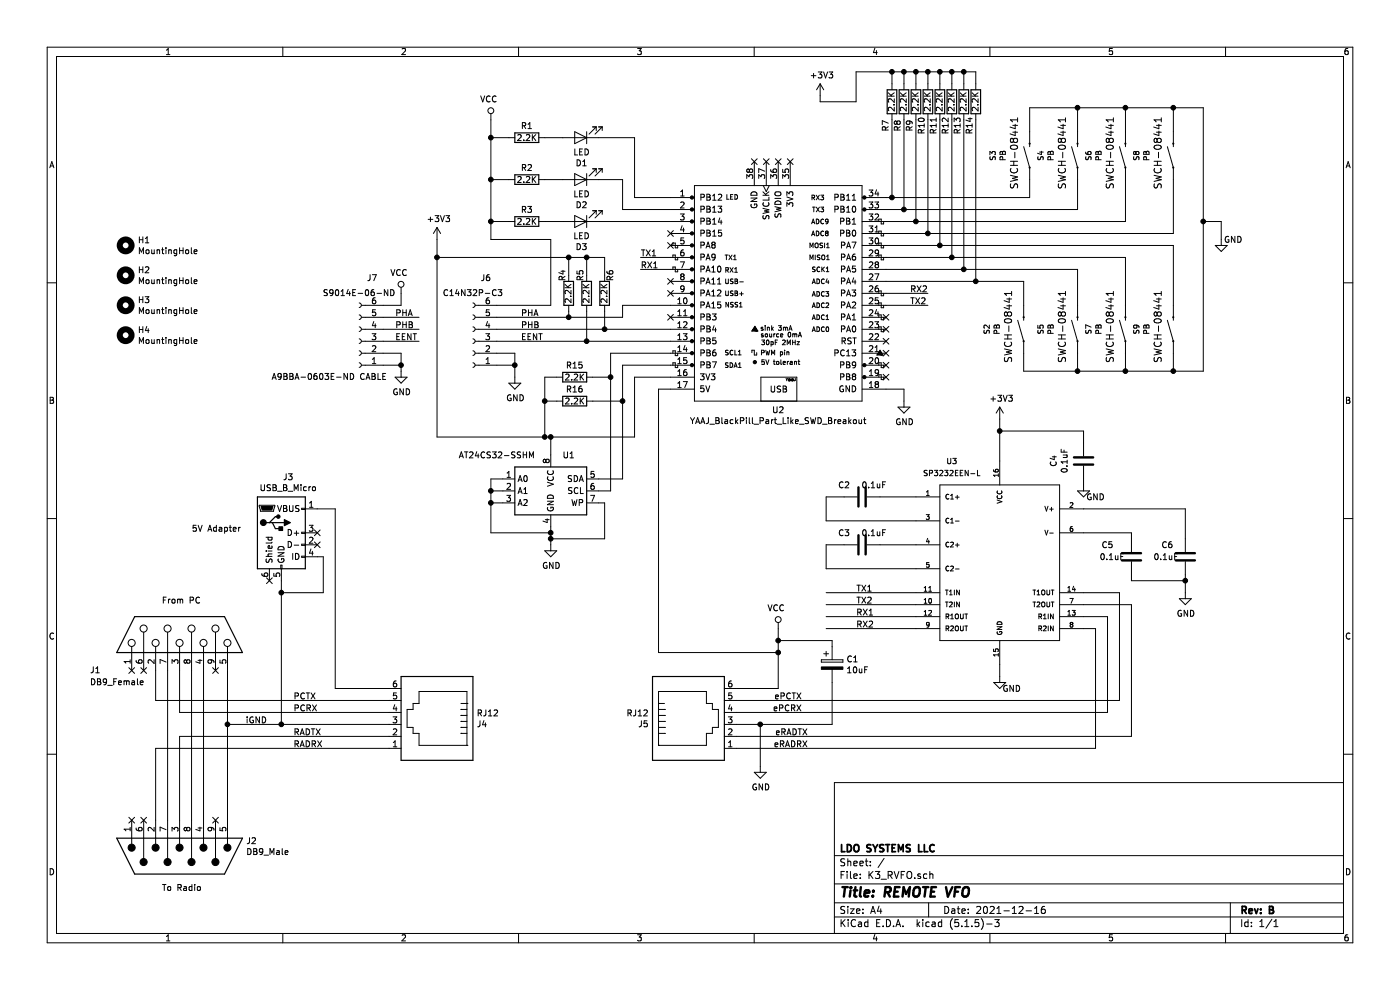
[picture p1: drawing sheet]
EESchema Schematic File Version 4
EELAYER 30 0
EELAYER END
$Descr A4 11693 8268
encoding utf-8
Sheet 1 1
Title "REMOTE VFO"
Date "2021-12-16"
Rev "B"
Comp "LDO SYSTEMS LLC"
Comment1 ""
Comment2 ""
Comment3 ""
Comment4 ""
$EndDescr
$Comp
L Connector:DB9_Female J1
U 1 1
P 1500 5300
F 0 "J1" V 1200 6050 50  0000 R CNN
F 1 "DB9_Female" V 1100 6050 50  0000 R CNN
F 2 "Connector_Dsub:DSUB-9_Female_Horizontal_P2.77x2.84mm_EdgePinOffset4.94mm_Housed_MountingHolesOffset7.48mm" H 1500 5300 50  0001 C CNN
F 3 " ~" H 1500 5300 50  0001 C CNN
	1    1500 5300
	0    -1   -1   0   
$EndComp
$Comp
L Connector:DB9_Male J2
U 1 1
P 1500 7150
F 0 "J2" V 1372 7705 50  0000 L CNN
F 1 "DB9_Male" V 1463 7705 50  0000 L CNN
F 2 "Connector_Dsub:DSUB-9_Male_Horizontal_P2.77x2.84mm_EdgePinOffset4.94mm_Housed_MountingHolesOffset7.48mm" H 1500 7150 50  0001 C CNN
F 3 " ~" H 1500 7150 50  0001 C CNN
	1    1500 7150
	0    1    1    0   
$EndComp
Wire Wire Line
	1400 5600 1400 6850
Wire Wire Line
	1600 5600 1600 6850
Wire Wire Line
	1700 5600 1700 6850
Text Label 2450 5950 0    50   ~ 0
PCRX
Text Label 2450 6150 0    50   ~ 0
RADTX
Text Label 2450 5850 0    50   ~ 0
PCTX
Text Label 2450 6250 0    50   ~ 0
RADRX
Text Label 6700 5950 2    50   ~ 0
ePCRX
Text Label 6750 6150 2    50   ~ 0
eRADTX
Text Label 6700 5850 2    50   ~ 0
ePCTX
Text Label 6750 6250 2    50   ~ 0
eRADRX
Wire Wire Line
	6150 5750 6500 5750
Wire Wire Line
	6500 5750 6500 5450
$Comp
L power:VCC #PWR07
U 1 1
P 6500 5250
F 0 "#PWR07" H 6500 5100 50  0001 C CNN
F 1 "VCC" H 6517 5423 50  0000 C CNN
F 2 "" H 6500 5250 50  0001 C CNN
F 3 "" H 6500 5250 50  0001 C CNN
	1    6500 5250
	-1   0    0    -1  
$EndComp
$Comp
L Device:C C2
U 1 1
P 7200 4150
F 0 "C2" V 7100 4000 50  0000 C CNN
F 1 "0.1uF" V 7100 4250 50  0000 C CNN
F 2 "Capacitors:0805" H 7238 4000 50  0001 C CNN
F 3 "~" H 7200 4150 50  0001 C CNN
F 4 "C2594299" H 7200 4150 50  0001 C CNN "JLCPCB"
	1    7200 4150
	0    1    1    0   
$EndComp
$Comp
L Device:C C3
U 1 1
P 7200 4550
F 0 "C3" V 7100 4400 50  0000 C CNN
F 1 "0.1uF" V 7100 4650 50  0000 C CNN
F 2 "Capacitors:0805" H 7238 4400 50  0001 C CNN
F 3 "~" H 7200 4550 50  0001 C CNN
F 4 "C2594299" H 7200 4550 50  0001 C CNN "JLCPCB"
	1    7200 4550
	0    1    1    0   
$EndComp
$Comp
L Device:C C5
U 1 1
P 9450 4650
F 0 "C5" H 9250 4750 50  0000 C CNN
F 1 "0.1uF" H 9289 4650 50  0000 C CNN
F 2 "Capacitors:0805" H 9488 4500 50  0001 C CNN
F 3 "~" H 9450 4650 50  0001 C CNN
F 4 "C2594299" H 9450 4650 50  0001 C CNN "JLCPCB"
	1    9450 4650
	1    0    0    -1  
$EndComp
$Comp
L Device:C C6
U 1 1
P 9900 4650
F 0 "C6" H 9750 4750 50  0000 C CNN
F 1 "0.1uF" H 9739 4650 50  0000 C CNN
F 2 "Capacitors:0805" H 9938 4500 50  0001 C CNN
F 3 "~" H 9900 4650 50  0001 C CNN
F 4 "C2594299" H 9900 4650 50  0001 C CNN "JLCPCB"
	1    9900 4650
	1    0    0    -1  
$EndComp
Wire Wire Line
	7650 4150 7350 4150
Wire Wire Line
	6900 4150 7050 4150
Wire Wire Line
	6900 4350 6900 4150
$Comp
L SparkFun-IC-Comms:MAX2323SOIC16 U3
U 1 1
P 8350 4700
F 0 "U3" H 7950 5550 45  0000 C CNN
F 1 "SP3232EEN-L" H 7950 5450 45  0000 C CNN
F 2 "Silicon-Standard:SO16" H 8350 5650 20  0001 C CNN
F 3 "" H 8350 4700 60  0001 C CNN
F 4 "IC-08171" H 7900 5550 60  0001 C CNN "Field4"
F 5 "C9378" H 8350 4700 50  0001 C CNN "JLCPCB"
	1    8350 4700
	1    0    0    -1  
$EndComp
Wire Wire Line
	7650 4350 6900 4350
Wire Wire Line
	7650 4550 7350 4550
Wire Wire Line
	7650 4750 6900 4750
Wire Wire Line
	6900 4750 6900 4550
Wire Wire Line
	6900 4550 7050 4550
Wire Wire Line
	9450 4500 9450 4450
Wire Wire Line
	9450 4450 9050 4450
Wire Wire Line
	9900 4500 9900 4250
Wire Wire Line
	9900 4250 9050 4250
$Comp
L Device:C C4
U 1 1
P 9050 3850
F 0 "C4" V 8798 3850 50  0000 C CNN
F 1 "0.1uF" V 8889 3850 50  0000 C CNN
F 2 "Capacitors:0805" H 9088 3700 50  0001 C CNN
F 3 "~" H 9050 3850 50  0001 C CNN
F 4 "C2594299" H 9050 3850 50  0001 C CNN "JLCPCB"
	1    9050 3850
	1    0    0    -1  
$EndComp
Wire Wire Line
	8350 3850 8350 3600
Wire Wire Line
	9050 3700 9050 3600
Wire Wire Line
	9050 3600 8350 3600
Connection ~ 8350 3600
Wire Wire Line
	8350 3600 8350 3500
Wire Wire Line
	9050 4000 9050 4050
$Comp
L power:GND #PWR010
U 1 1
P 9050 4050
F 0 "#PWR010" H 9050 3800 50  0001 C CNN
F 1 "GND" H 9150 3950 50  0000 C CNN
F 2 "" H 9050 4050 50  0001 C CNN
F 3 "" H 9050 4050 50  0001 C CNN
	1    9050 4050
	1    0    0    -1  
$EndComp
$Comp
L power:GND #PWR011
U 1 1
P 9900 4950
F 0 "#PWR011" H 9900 4700 50  0001 C CNN
F 1 "GND" H 9905 4777 50  0000 C CNN
F 2 "" H 9900 4950 50  0001 C CNN
F 3 "" H 9900 4950 50  0001 C CNN
	1    9900 4950
	1    0    0    -1  
$EndComp
Wire Wire Line
	9900 4950 9900 4850
Wire Wire Line
	9450 4800 9450 4850
Wire Wire Line
	9450 4850 9900 4850
Connection ~ 9900 4850
Wire Wire Line
	9900 4850 9900 4800
Wire Wire Line
	9250 5150 9050 5150
Wire Wire Line
	9150 6250 9150 5250
Wire Wire Line
	9150 5250 9050 5250
Wire Wire Line
	9350 4950 9050 4950
Wire Wire Line
	9450 6150 9450 5050
Wire Wire Line
	9450 5050 9050 5050
Wire Wire Line
	6150 6150 9450 6150
$Comp
L power:GND #PWR06
U 1 1
P 6350 6400
F 0 "#PWR06" H 6350 6150 50  0001 C CNN
F 1 "GND" H 6355 6227 50  0000 C CNN
F 2 "" H 6350 6400 50  0001 C CNN
F 3 "" H 6350 6400 50  0001 C CNN
	1    6350 6400
	1    0    0    -1  
$EndComp
Wire Wire Line
	7650 4950 6900 4950
Wire Wire Line
	7650 5050 6900 5050
Wire Wire Line
	7650 5150 6900 5150
Wire Wire Line
	7650 5250 6900 5250
Text Label 7150 4950 0    50   ~ 0
TX1
Text Label 7150 5050 0    50   ~ 0
TX2
Text Label 7150 5150 0    50   ~ 0
RX1
Text Label 7150 5250 0    50   ~ 0
RX2
Wire Wire Line
	5600 2150 5350 2150
Wire Wire Line
	5600 2250 5350 2250
Wire Wire Line
	7750 2450 7400 2450
Wire Wire Line
	7750 2550 7400 2550
Text Label 5350 2150 0    50   ~ 0
TX1
Text Label 7600 2550 0    50   ~ 0
TX2
Text Label 5350 2250 0    50   ~ 0
RX1
Text Label 7600 2450 0    50   ~ 0
RX2
Wire Wire Line
	5300 1650 5600 1650
Wire Wire Line
	5300 1150 5300 1650
Wire Wire Line
	5000 1150 5300 1150
Wire Wire Line
	5200 1750 5600 1750
Wire Wire Line
	5200 1500 5200 1750
Wire Wire Line
	5000 1500 5200 1500
Wire Wire Line
	5000 1850 5600 1850
$Comp
L Device:LED D1
U 1 1
P 4850 1150
F 0 "D1" H 4843 1366 50  0000 C CNN
F 1 "LED" H 4843 1275 50  0000 C CNN
F 2 "LED:LED_3MM" H 4850 1150 50  0001 C CNN
F 3 "~" H 4850 1150 50  0001 C CNN
	1    4850 1150
	-1   0    0    1   
$EndComp
$Comp
L Device:LED D2
U 1 1
P 4850 1500
F 0 "D2" H 4843 1716 50  0000 C CNN
F 1 "LED" H 4843 1625 50  0000 C CNN
F 2 "LED:LED_3MM" H 4850 1500 50  0001 C CNN
F 3 "~" H 4850 1500 50  0001 C CNN
	1    4850 1500
	-1   0    0    1   
$EndComp
$Comp
L Device:LED D3
U 1 1
P 4850 1850
F 0 "D3" H 4843 2066 50  0000 C CNN
F 1 "LED" H 4843 1975 50  0000 C CNN
F 2 "LED:LED_3MM" H 4850 1850 50  0001 C CNN
F 3 "~" H 4850 1850 50  0001 C CNN
	1    4850 1850
	-1   0    0    1   
$EndComp
$Comp
L Device:R R1
U 1 1
P 4400 1150
F 0 "R1" V 4300 1150 50  0000 C CNN
F 1 "2.2K" V 4400 1150 50  0000 C CNN
F 2 "Resistor_SMD:R_0805_2012Metric" V 4330 1150 50  0001 C CNN
F 3 "~" H 4400 1150 50  0001 C CNN
F 4 "C17520" H 4400 1150 50  0001 C CNN "JLCPCB"
	1    4400 1150
	0    1    1    0   
$EndComp
Wire Wire Line
	4700 1150 4550 1150
Wire Wire Line
	4250 1150 4100 1150
$Comp
L Device:R R2
U 1 1
P 4400 1500
F 0 "R2" V 4300 1500 50  0000 C CNN
F 1 "2.2K" V 4400 1500 50  0000 C CNN
F 2 "Resistor_SMD:R_0805_2012Metric" V 4330 1500 50  0001 C CNN
F 3 "~" H 4400 1500 50  0001 C CNN
F 4 "C17520" H 4400 1500 50  0001 C CNN "JLCPCB"
	1    4400 1500
	0    1    1    0   
$EndComp
Wire Wire Line
	4700 1500 4550 1500
Wire Wire Line
	4250 1500 4100 1500
$Comp
L Device:R R3
U 1 1
P 4400 1850
F 0 "R3" V 4300 1850 50  0000 C CNN
F 1 "2.2K" V 4400 1850 50  0000 C CNN
F 2 "Resistor_SMD:R_0805_2012Metric" V 4330 1850 50  0001 C CNN
F 3 "~" H 4400 1850 50  0001 C CNN
F 4 "C17520" H 4400 1850 50  0001 C CNN "JLCPCB"
	1    4400 1850
	0    1    1    0   
$EndComp
Wire Wire Line
	4700 1850 4550 1850
Wire Wire Line
	4250 1850 4100 1850
$Comp
L power:VCC #PWR03
U 1 1
P 4100 1000
F 0 "#PWR03" H 4100 850 50  0001 C CNN
F 1 "VCC" H 4117 1173 50  0000 C CNN
F 2 "" H 4100 1000 50  0001 C CNN
F 3 "" H 4100 1000 50  0001 C CNN
	1    4100 1000
	-1   0    0    -1  
$EndComp
Wire Wire Line
	4100 1000 4100 1150
Connection ~ 4100 1150
Wire Wire Line
	4100 1150 4100 1500
Connection ~ 4100 1500
$Comp
L SparkFun-Switches:MOMENTARY-SWITCH-SPST-PTH-6.0MM S8
U 1 1
P 9800 1300
F 0 "S8" H 9800 1610 45  0000 C CNN
F 1 "PB" H 9800 1526 45  0000 C CNN
F 2 "Switches:TACTILE_SWITCH_PTH_6.0MM" H 9800 1500 20  0001 C CNN
F 3 "" H 9800 1300 50  0001 C CNN
F 4 " SWCH-08441" H 9800 1431 60  0000 C CNN "Field4"
	1    9800 1300
	0    -1   -1   0   
$EndComp
$Comp
L SparkFun-Switches:MOMENTARY-SWITCH-SPST-PTH-6.0MM S2
U 1 1
P 8550 2750
F 0 "S2" H 8550 3060 45  0000 C CNN
F 1 "PB" H 8550 2976 45  0000 C CNN
F 2 "Switches:TACTILE_SWITCH_PTH_6.0MM" H 8550 2950 20  0001 C CNN
F 3 "" H 8550 2750 50  0001 C CNN
F 4 " SWCH-08441" H 8550 2881 60  0000 C CNN "Field4"
	1    8550 2750
	0    -1   -1   0   
$EndComp
$Comp
L SparkFun-Switches:MOMENTARY-SWITCH-SPST-PTH-6.0MM S5
U 1 1
P 9000 2750
F 0 "S5" H 9000 3060 45  0000 C CNN
F 1 "PB" H 9000 2976 45  0000 C CNN
F 2 "Switches:TACTILE_SWITCH_PTH_6.0MM" H 9000 2950 20  0001 C CNN
F 3 "" H 9000 2750 50  0001 C CNN
F 4 " SWCH-08441" H 9000 2881 60  0000 C CNN "Field4"
	1    9000 2750
	0    -1   -1   0   
$EndComp
$Comp
L SparkFun-Switches:MOMENTARY-SWITCH-SPST-PTH-6.0MM S7
U 1 1
P 9400 2750
F 0 "S7" H 9400 3060 45  0000 C CNN
F 1 "PB" H 9400 2976 45  0000 C CNN
F 2 "Switches:TACTILE_SWITCH_PTH_6.0MM" H 9400 2950 20  0001 C CNN
F 3 "" H 9400 2750 50  0001 C CNN
F 4 " SWCH-08441" H 9400 2881 60  0000 C CNN "Field4"
	1    9400 2750
	0    -1   -1   0   
$EndComp
$Comp
L SparkFun-Switches:MOMENTARY-SWITCH-SPST-PTH-6.0MM S9
U 1 1
P 9800 2750
F 0 "S9" H 9800 3060 45  0000 C CNN
F 1 "PB" H 9800 2976 45  0000 C CNN
F 2 "Switches:TACTILE_SWITCH_PTH_6.0MM" H 9800 2950 20  0001 C CNN
F 3 "" H 9800 2750 50  0001 C CNN
F 4 " SWCH-08441" H 9800 2881 60  0000 C CNN "Field4"
	1    9800 2750
	0    -1   -1   0   
$EndComp
$Comp
L SparkFun-Switches:MOMENTARY-SWITCH-SPST-PTH-6.0MM S6
U 1 1
P 9400 1300
F 0 "S6" H 9400 1610 45  0000 C CNN
F 1 "PB" H 9400 1526 45  0000 C CNN
F 2 "Switches:TACTILE_SWITCH_PTH_6.0MM" H 9400 1500 20  0001 C CNN
F 3 "" H 9400 1300 50  0001 C CNN
F 4 " SWCH-08441" H 9400 1431 60  0000 C CNN "Field4"
	1    9400 1300
	0    -1   -1   0   
$EndComp
$Comp
L SparkFun-Switches:MOMENTARY-SWITCH-SPST-PTH-6.0MM S4
U 1 1
P 9000 1300
F 0 "S4" H 9000 1610 45  0000 C CNN
F 1 "PB" H 9000 1526 45  0000 C CNN
F 2 "Switches:TACTILE_SWITCH_PTH_6.0MM" H 9000 1500 20  0001 C CNN
F 3 "" H 9000 1300 50  0001 C CNN
F 4 " SWCH-08441" H 9000 1431 60  0000 C CNN "Field4"
	1    9000 1300
	0    -1   -1   0   
$EndComp
$Comp
L SparkFun-Switches:MOMENTARY-SWITCH-SPST-PTH-6.0MM S3
U 1 1
P 8600 1300
F 0 "S3" H 8600 1610 45  0000 C CNN
F 1 "PB" H 8600 1526 45  0000 C CNN
F 2 "Switches:TACTILE_SWITCH_PTH_6.0MM" H 8600 1500 20  0001 C CNN
F 3 "" H 8600 1300 50  0001 C CNN
F 4 " SWCH-08441" H 8600 1431 60  0000 C CNN "Field4"
	1    8600 1300
	0    -1   -1   0   
$EndComp
Wire Wire Line
	8600 1650 8600 1500
Wire Wire Line
	9000 1750 9000 1500
Wire Wire Line
	7400 1750 7550 1750
Wire Wire Line
	9400 1850 9400 1500
Wire Wire Line
	7400 1850 7650 1850
Wire Wire Line
	9800 1950 9800 1500
Wire Wire Line
	7400 1950 7750 1950
Wire Wire Line
	8550 2350 8550 2550
Wire Wire Line
	7400 2350 8150 2350
Wire Wire Line
	9000 2250 9000 2550
Wire Wire Line
	9400 2150 9400 2550
Wire Wire Line
	7400 2150 7950 2150
Wire Wire Line
	9800 2050 9800 2550
Wire Wire Line
	7400 2050 7850 2050
Wire Wire Line
	8600 1100 8600 900 
Wire Wire Line
	8600 900  9000 900 
Wire Wire Line
	10050 900  10050 1850
Wire Wire Line
	8550 3100 8550 2950
Wire Wire Line
	9000 2950 9000 3100
Connection ~ 9000 3100
Wire Wire Line
	9000 3100 8550 3100
Wire Wire Line
	9400 2950 9400 3100
Connection ~ 9400 3100
Wire Wire Line
	9400 3100 9000 3100
Wire Wire Line
	9800 2950 9800 3100
Wire Wire Line
	9400 3100 9800 3100
Connection ~ 9800 3100
Wire Wire Line
	9800 3100 10050 3100
Wire Wire Line
	9000 1100 9000 900 
Connection ~ 9000 900 
Wire Wire Line
	9000 900  9400 900 
Wire Wire Line
	9400 1100 9400 900 
Connection ~ 9400 900 
Wire Wire Line
	9400 900  9800 900 
Wire Wire Line
	9800 1100 9800 900 
Connection ~ 9800 900 
Wire Wire Line
	9800 900  10050 900 
$Comp
L power:GND #PWR012
U 1 1
P 10200 2000
F 0 "#PWR012" H 10200 1750 50  0001 C CNN
F 1 "GND" H 10100 2000 50  0000 C CNN
F 2 "" H 10200 2000 50  0001 C CNN
F 3 "" H 10200 2000 50  0001 C CNN
	1    10200 2000
	-1   0    0    -1  
$EndComp
Wire Wire Line
	10200 2000 10200 1850
Wire Wire Line
	10200 1850 10050 1850
Connection ~ 10050 1850
Wire Wire Line
	10050 1850 10050 3100
$Comp
L Device:CP C1
U 1 1
P 6950 5550
F 0 "C1" H 7068 5596 50  0000 L CNN
F 1 "10uF" H 7068 5505 50  0000 L CNN
F 2 "Capacitor_SMD:CP_Elec_4x5.7" H 6988 5400 50  0001 C CNN
F 3 "~" H 6950 5550 50  0001 C CNN
F 4 "C59932" H 6950 5550 50  0001 C CNN "JLCPCB"
	1    6950 5550
	1    0    0    -1  
$EndComp
Wire Wire Line
	6950 5400 6950 5350
Connection ~ 6500 5350
Wire Wire Line
	6500 5350 6500 5250
Wire Wire Line
	1900 5600 1900 6050
Connection ~ 1900 6050
Wire Wire Line
	1900 6050 2350 6050
$Comp
L Connector:USB_B_Micro J3
U 1 1
P 2350 4450
F 0 "J3" H 2407 4917 50  0000 C CNN
F 1 "USB_B_Micro" H 2407 4826 50  0000 C CNN
F 2 "Connector_USB:USB_Micro-B_Molex-105017-0001" H 2500 4400 50  0001 C CNN
F 3 "~" H 2500 4400 50  0001 C CNN
F 4 "C10418" H 2350 4450 50  0001 C CNN "JLCPCB"
	1    2350 4450
	1    0    0    -1  
$EndComp
Wire Wire Line
	2650 4250 2800 4250
Wire Wire Line
	2800 4250 2800 5750
Wire Wire Line
	2350 4850 2350 4950
Connection ~ 2350 6050
Wire Wire Line
	2350 6050 3250 6050
Wire Wire Line
	2650 4650 2700 4650
Wire Wire Line
	2700 4650 2700 4950
Wire Wire Line
	2700 4950 2350 4950
Connection ~ 2350 4950
Wire Wire Line
	2350 4950 2350 6050
Wire Wire Line
	6350 6050 6150 6050
Wire Wire Line
	6350 6050 6350 6400
Wire Wire Line
	6950 6050 6950 5700
Wire Wire Line
	6350 6050 6950 6050
Connection ~ 6350 6050
Wire Wire Line
	9350 4950 9350 5850
Wire Wire Line
	9250 5150 9250 5950
Wire Wire Line
	6500 5350 6950 5350
$Comp
L Connector:RJ12 J5
U 1 1
P 5750 6050
F 0 "J5" H 5420 6054 50  0000 R CNN
F 1 "RJ12" H 5420 6145 50  0000 R CNN
F 2 "Connector_RJ:RJ12_Amphenol_54601" V 5750 6075 50  0001 C CNN
F 3 "~" V 5750 6075 50  0001 C CNN
	1    5750 6050
	1    0    0    -1  
$EndComp
$Comp
L Connector:RJ12 J4
U 1 1
P 3650 6050
F 0 "J4" H 3320 6054 50  0000 R CNN
F 1 "RJ12" H 3320 6145 50  0000 R CNN
F 2 "Connector_RJ:RJ12_Amphenol_54601" V 3650 6075 50  0001 C CNN
F 3 "~" V 3650 6075 50  0001 C CNN
	1    3650 6050
	-1   0    0    -1  
$EndComp
Text Notes 1600 4450 0    50   ~ 0
5V Adapter\n
Text Notes 1350 5050 0    50   ~ 0
From PC\n
Text Notes 1350 7450 0    50   ~ 0
To Radio\n
Wire Wire Line
	6150 5850 9350 5850
Wire Wire Line
	6150 5950 9250 5950
Wire Wire Line
	1300 5850 1300 5600
Wire Wire Line
	1300 5850 3250 5850
Wire Wire Line
	1500 5600 1500 5950
Wire Wire Line
	1500 5950 3250 5950
Wire Wire Line
	1300 6250 1300 6850
Wire Wire Line
	1300 6250 3250 6250
Wire Wire Line
	1500 6850 1500 6150
Wire Wire Line
	1500 6150 3250 6150
$Comp
L YAAJ_BlackPill_Part_Like_SWD_Breakout:YAAJ_BlackPill_Part_Like_SWD_Breakout U2
U 1 1
P 6500 2450
F 0 "U2" H 6500 1477 50  0000 C CNN
F 1 "YAAJ_BlackPill_Part_Like_SWD_Breakout" H 6500 1386 50  0000 C CNN
F 2 "BlackAndBlue:YAAJ_BlackPill_SWD_2" H 7150 1250 50  0001 C CNN
F 3 "" H 7150 1250 50  0001 C CNN
	1    6500 2450
	1    0    0    -1  
$EndComp
Wire Wire Line
	7400 3250 7550 3250
Wire Wire Line
	7550 3250 7550 3350
$Comp
L power:GND #PWR08
U 1 1
P 7550 3350
F 0 "#PWR08" H 7550 3100 50  0001 C CNN
F 1 "GND" H 7555 3177 50  0000 C CNN
F 2 "" H 7550 3350 50  0001 C CNN
F 3 "" H 7550 3350 50  0001 C CNN
	1    7550 3350
	1    0    0    -1  
$EndComp
$Comp
L power:GND #PWR05
U 1 1
P 4300 3150
F 0 "#PWR05" H 4300 2900 50  0001 C CNN
F 1 "GND" H 4305 2977 50  0000 C CNN
F 2 "" H 4300 3150 50  0001 C CNN
F 3 "" H 4300 3150 50  0001 C CNN
	1    4300 3150
	1    0    0    -1  
$EndComp
Wire Wire Line
	4100 1500 4100 1850
$Comp
L Memory_EEPROM:AT24CS32-SSHM U1
U 1 1
P 4600 4100
F 0 "U1" H 4750 4400 50  0000 C CNN
F 1 "AT24CS32-SSHM" H 4150 4400 50  0000 C CNN
F 2 "Package_SO:SOIC-8_3.9x4.9mm_P1.27mm" H 4600 4100 50  0001 C CNN
F 3 "http://ww1.microchip.com/downloads/en/DeviceDoc/Atmel-8869-SEEPROM-AT24CS32-Datasheet.pdf" H 4600 4100 50  0001 C CNN
	1    4600 4100
	1    0    0    -1  
$EndComp
$Comp
L power:GND #PWR04
U 1 1
P 4600 4550
F 0 "#PWR04" H 4600 4300 50  0001 C CNN
F 1 "GND" H 4605 4377 50  0000 C CNN
F 2 "" H 4600 4550 50  0001 C CNN
F 3 "" H 4600 4550 50  0001 C CNN
	1    4600 4550
	1    0    0    -1  
$EndComp
Wire Wire Line
	4600 4550 4600 4500
Wire Wire Line
	4200 4000 4100 4000
Wire Wire Line
	4100 4000 4100 4100
Wire Wire Line
	4100 4450 4600 4450
Connection ~ 4600 4450
Wire Wire Line
	4600 4450 4600 4400
Wire Wire Line
	4200 4100 4100 4100
Connection ~ 4100 4100
Wire Wire Line
	4100 4100 4100 4200
Wire Wire Line
	4200 4200 4100 4200
Connection ~ 4100 4200
Wire Wire Line
	4100 4200 4100 4450
Wire Wire Line
	5300 3650 5300 3150
Wire Wire Line
	5300 3150 5600 3150
Wire Wire Line
	4600 3650 4600 3800
Wire Wire Line
	5000 4000 5200 4000
Wire Wire Line
	5200 4000 5200 3350
Wire Wire Line
	5200 3050 5600 3050
Wire Wire Line
	5600 2950 5100 2950
Wire Wire Line
	5100 2950 5100 3150
Wire Wire Line
	5100 4100 5000 4100
Wire Wire Line
	5000 4200 5050 4200
Wire Wire Line
	5050 4200 5050 4500
Wire Wire Line
	5050 4500 4600 4500
Connection ~ 4600 4500
Wire Wire Line
	4600 4500 4600 4450
Wire Wire Line
	5600 3250 5500 3250
Wire Wire Line
	5500 3250 5500 5450
Wire Wire Line
	5500 5450 6500 5450
Connection ~ 6500 5450
Wire Wire Line
	6500 5450 6500 5350
$Comp
L Mechanical:MountingHole H1
U 1 1
P 1050 2050
F 0 "H1" H 1150 2096 50  0000 L CNN
F 1 "MountingHole" H 1150 2005 50  0000 L CNN
F 2 "MountingHole:MountingHole_3mm_Pad" H 1050 2050 50  0001 C CNN
F 3 "~" H 1050 2050 50  0001 C CNN
	1    1050 2050
	1    0    0    -1  
$EndComp
$Comp
L Mechanical:MountingHole H2
U 1 1
P 1050 2300
F 0 "H2" H 1150 2346 50  0000 L CNN
F 1 "MountingHole" H 1150 2255 50  0000 L CNN
F 2 "MountingHole:MountingHole_3mm_Pad" H 1050 2300 50  0001 C CNN
F 3 "~" H 1050 2300 50  0001 C CNN
	1    1050 2300
	1    0    0    -1  
$EndComp
$Comp
L Mechanical:MountingHole H3
U 1 1
P 1050 2550
F 0 "H3" H 1150 2596 50  0000 L CNN
F 1 "MountingHole" H 1150 2505 50  0000 L CNN
F 2 "MountingHole:MountingHole_3mm_Pad" H 1050 2550 50  0001 C CNN
F 3 "~" H 1050 2550 50  0001 C CNN
	1    1050 2550
	1    0    0    -1  
$EndComp
$Comp
L Mechanical:MountingHole H4
U 1 1
P 1050 2800
F 0 "H4" H 1150 2846 50  0000 L CNN
F 1 "MountingHole" H 1150 2755 50  0000 L CNN
F 2 "MountingHole:MountingHole_3mm_Pad" H 1050 2800 50  0001 C CNN
F 3 "~" H 1050 2800 50  0001 C CNN
	1    1050 2800
	1    0    0    -1  
$EndComp
$Comp
L Device:R R7
U 1 1
P 7450 850
F 0 "R7" V 7500 1050 50  0000 C CNN
F 1 "2.2K" V 7450 850 50  0000 C CNN
F 2 "Resistor_SMD:R_0805_2012Metric" V 7380 850 50  0001 C CNN
F 3 "~" H 7450 850 50  0001 C CNN
F 4 "C17520" H 7450 850 50  0001 C CNN "JLCPCB"
	1    7450 850 
	-1   0    0    1   
$EndComp
$Comp
L Device:R R8
U 1 1
P 7550 850
F 0 "R8" V 7600 1050 50  0000 C CNN
F 1 "2.2K" V 7550 850 50  0000 C CNN
F 2 "Resistor_SMD:R_0805_2012Metric" V 7480 850 50  0001 C CNN
F 3 "~" H 7550 850 50  0001 C CNN
F 4 "C17520" H 7550 850 50  0001 C CNN "JLCPCB"
	1    7550 850 
	-1   0    0    1   
$EndComp
$Comp
L Device:R R9
U 1 1
P 7650 850
F 0 "R9" V 7700 1050 50  0000 C CNN
F 1 "2.2K" V 7650 850 50  0000 C CNN
F 2 "Resistor_SMD:R_0805_2012Metric" V 7580 850 50  0001 C CNN
F 3 "~" H 7650 850 50  0001 C CNN
F 4 "C17520" H 7650 850 50  0001 C CNN "JLCPCB"
	1    7650 850 
	-1   0    0    1   
$EndComp
$Comp
L Device:R R10
U 1 1
P 7750 850
F 0 "R10" V 7800 1050 50  0000 C CNN
F 1 "2.2K" V 7750 850 50  0000 C CNN
F 2 "Resistor_SMD:R_0805_2012Metric" V 7680 850 50  0001 C CNN
F 3 "~" H 7750 850 50  0001 C CNN
F 4 "C17520" H 7750 850 50  0001 C CNN "JLCPCB"
	1    7750 850 
	-1   0    0    1   
$EndComp
$Comp
L Device:R R11
U 1 1
P 7850 850
F 0 "R11" V 7900 1050 50  0000 C CNN
F 1 "2.2K" V 7850 850 50  0000 C CNN
F 2 "Resistor_SMD:R_0805_2012Metric" V 7780 850 50  0001 C CNN
F 3 "~" H 7850 850 50  0001 C CNN
F 4 "C17520" H 7850 850 50  0001 C CNN "JLCPCB"
	1    7850 850 
	-1   0    0    1   
$EndComp
$Comp
L Device:R R12
U 1 1
P 7950 850
F 0 "R12" V 8000 1050 50  0000 C CNN
F 1 "2.2K" V 7950 850 50  0000 C CNN
F 2 "Resistor_SMD:R_0805_2012Metric" V 7880 850 50  0001 C CNN
F 3 "~" H 7950 850 50  0001 C CNN
F 4 "C17520" H 7950 850 50  0001 C CNN "JLCPCB"
	1    7950 850 
	-1   0    0    1   
$EndComp
$Comp
L Device:R R13
U 1 1
P 8050 850
F 0 "R13" V 8100 1050 50  0000 C CNN
F 1 "2.2K" V 8050 850 50  0000 C CNN
F 2 "Resistor_SMD:R_0805_2012Metric" V 7980 850 50  0001 C CNN
F 3 "~" H 8050 850 50  0001 C CNN
F 4 "C17520" H 8050 850 50  0001 C CNN "JLCPCB"
	1    8050 850 
	-1   0    0    1   
$EndComp
$Comp
L Device:R R14
U 1 1
P 8150 850
F 0 "R14" V 8200 1050 50  0000 C CNN
F 1 "2.2K" V 8150 850 50  0000 C CNN
F 2 "Resistor_SMD:R_0805_2012Metric" V 8080 850 50  0001 C CNN
F 3 "~" H 8150 850 50  0001 C CNN
F 4 "C17520" H 8150 850 50  0001 C CNN "JLCPCB"
	1    8150 850 
	-1   0    0    1   
$EndComp
Wire Wire Line
	8150 600  8150 700 
Wire Wire Line
	8050 700  8050 600 
Connection ~ 8050 600 
Wire Wire Line
	8050 600  8150 600 
Wire Wire Line
	7950 700  7950 600 
Connection ~ 7950 600 
Wire Wire Line
	7950 600  8050 600 
Wire Wire Line
	7850 700  7850 600 
Connection ~ 7850 600 
Wire Wire Line
	7850 600  7950 600 
Wire Wire Line
	7750 700  7750 600 
Connection ~ 7750 600 
Wire Wire Line
	7750 600  7850 600 
Wire Wire Line
	7650 700  7650 600 
Connection ~ 7650 600 
Wire Wire Line
	7650 600  7750 600 
Wire Wire Line
	7550 700  7550 600 
Connection ~ 7550 600 
Wire Wire Line
	7550 600  7650 600 
Wire Wire Line
	7450 700  7450 600 
Wire Wire Line
	7450 600  7550 600 
Wire Wire Line
	7450 1000 7450 1650
Wire Wire Line
	7400 1650 7450 1650
Connection ~ 7450 1650
Wire Wire Line
	7450 1650 8600 1650
Wire Wire Line
	7550 1000 7550 1750
Connection ~ 7550 1750
Wire Wire Line
	7550 1750 9000 1750
Wire Wire Line
	7650 1000 7650 1850
Connection ~ 7650 1850
Wire Wire Line
	7650 1850 9400 1850
Wire Wire Line
	7750 1000 7750 1950
Connection ~ 7750 1950
Wire Wire Line
	7750 1950 9800 1950
Wire Wire Line
	7850 1000 7850 2050
Connection ~ 7850 2050
Wire Wire Line
	7850 2050 9800 2050
Wire Wire Line
	7950 1000 7950 2150
Connection ~ 7950 2150
Wire Wire Line
	7950 2150 9400 2150
Wire Wire Line
	8050 1000 8050 2250
Wire Wire Line
	7400 2250 8050 2250
Connection ~ 8050 2250
Wire Wire Line
	8050 2250 9000 2250
Wire Wire Line
	8150 1000 8150 2350
Connection ~ 8150 2350
Wire Wire Line
	8150 2350 8550 2350
$Comp
L Device:R R5
U 1 1
P 4900 2450
F 0 "R5" V 4950 2300 50  0000 C CNN
F 1 "2.2K" V 4900 2450 50  0000 C CNN
F 2 "Resistor_SMD:R_0805_2012Metric" V 4830 2450 50  0001 C CNN
F 3 "~" H 4900 2450 50  0001 C CNN
F 4 "C17520" H 4900 2450 50  0001 C CNN "JLCPCB"
	1    4900 2450
	-1   0    0    1   
$EndComp
$Comp
L Device:R R6
U 1 1
P 5050 2450
F 0 "R6" V 5000 2300 50  0000 C CNN
F 1 "2.2K" V 5050 2450 50  0000 C CNN
F 2 "Resistor_SMD:R_0805_2012Metric" V 4980 2450 50  0001 C CNN
F 3 "~" H 5050 2450 50  0001 C CNN
F 4 "C17520" H 5050 2450 50  0001 C CNN "JLCPCB"
	1    5050 2450
	-1   0    0    1   
$EndComp
Wire Wire Line
	4900 2600 4900 2850
Wire Wire Line
	4900 2850 5600 2850
Wire Wire Line
	5050 2600 5050 2750
Wire Wire Line
	5050 2750 5600 2750
Wire Wire Line
	5050 2300 5050 2150
Wire Wire Line
	4900 2300 4900 2150
Connection ~ 4900 2150
Wire Wire Line
	4900 2150 5050 2150
$Comp
L Device:R R4
U 1 1
P 4750 2450
F 0 "R4" V 4800 2300 50  0000 C CNN
F 1 "2.2K" V 4750 2450 50  0000 C CNN
F 2 "Resistor_SMD:R_0805_2012Metric" V 4680 2450 50  0001 C CNN
F 3 "~" H 4750 2450 50  0001 C CNN
F 4 "C17520" H 4750 2450 50  0001 C CNN "JLCPCB"
	1    4750 2450
	-1   0    0    1   
$EndComp
Wire Wire Line
	4750 2300 4750 2150
Wire Wire Line
	4900 2150 4750 2150
$Comp
L power:+3V3 #PWR0101
U 1 1
P 6850 800
F 0 "#PWR0101" H 6850 650 50  0001 C CNN
F 1 "+3V3" H 6865 973 50  0000 C CNN
F 2 "" H 6850 800 50  0001 C CNN
F 3 "" H 6850 800 50  0001 C CNN
	1    6850 800 
	1    0    0    -1  
$EndComp
$Comp
L power:+3V3 #PWR0102
U 1 1
P 3650 2000
F 0 "#PWR0102" H 3650 1850 50  0001 C CNN
F 1 "+3V3" H 3665 2173 50  0000 C CNN
F 2 "" H 3650 2000 50  0001 C CNN
F 3 "" H 3650 2000 50  0001 C CNN
	1    3650 2000
	1    0    0    -1  
$EndComp
Wire Wire Line
	3650 2000 3650 2150
Wire Wire Line
	3650 3650 4550 3650
Connection ~ 4600 3650
Wire Wire Line
	4600 3650 5300 3650
Wire Wire Line
	6850 800  6850 850 
Wire Wire Line
	6850 850  7150 850 
Wire Wire Line
	7150 850  7150 600 
Wire Wire Line
	7150 600  7450 600 
Connection ~ 7450 600 
$Comp
L power:+3V3 #PWR0103
U 1 1
P 8350 3500
F 0 "#PWR0103" H 8350 3350 50  0001 C CNN
F 1 "+3V3" H 8365 3673 50  0000 C CNN
F 2 "" H 8350 3500 50  0001 C CNN
F 3 "" H 8350 3500 50  0001 C CNN
	1    8350 3500
	1    0    0    -1  
$EndComp
Connection ~ 4750 2150
Connection ~ 3650 2150
Wire Wire Line
	3650 2150 3650 3650
Wire Wire Line
	4750 2600 4750 2650
Wire Wire Line
	4750 2650 5200 2650
$Comp
L Connector:Conn_01x06_Female J6
U 1 1
P 3950 2850
F 0 "J6" H 3842 2325 50  0000 C CNN
F 1 "C14N32P-C3" H 3950 2450 50  0000 C CNN
F 2 "Connector_PinHeader_2.54mm:PinHeader_1x06_P2.54mm_Vertical" H 3950 2850 50  0001 C CNN
F 3 "~" H 3950 2850 50  0001 C CNN
	1    3950 2850
	-1   0    0    1   
$EndComp
Wire Wire Line
	4300 3150 4300 3050
Wire Wire Line
	4300 2950 4150 2950
Connection ~ 4300 3050
Wire Wire Line
	4300 3050 4300 2950
Wire Wire Line
	4150 3050 4300 3050
Wire Wire Line
	4150 2850 4900 2850
Connection ~ 4900 2850
Wire Wire Line
	4150 2750 5050 2750
Connection ~ 5050 2750
Wire Wire Line
	4150 2650 4750 2650
Connection ~ 4750 2650
Wire Wire Line
	3650 2150 4750 2150
Wire Wire Line
	4150 2550 4600 2550
Wire Wire Line
	4600 2550 4600 2000
Wire Wire Line
	4600 2000 4100 2000
Wire Wire Line
	4100 2000 4100 1850
Connection ~ 4100 1850
Wire Wire Line
	1900 6050 1900 6850
Text Label 2050 6050 0    50   ~ 0
iGND
$Comp
L Device:R R15
U 1 1
P 4800 3150
F 0 "R15" V 4700 3150 50  0000 C CNN
F 1 "2.2K" V 4800 3150 50  0000 C CNN
F 2 "Resistor_SMD:R_0805_2012Metric" V 4730 3150 50  0001 C CNN
F 3 "~" H 4800 3150 50  0001 C CNN
F 4 "C17520" H 4800 3150 50  0001 C CNN "JLCPCB"
	1    4800 3150
	0    1    1    0   
$EndComp
$Comp
L Device:R R16
U 1 1
P 4800 3350
F 0 "R16" V 4700 3350 50  0000 C CNN
F 1 "2.2K" V 4800 3350 50  0000 C CNN
F 2 "Resistor_SMD:R_0805_2012Metric" V 4730 3350 50  0001 C CNN
F 3 "~" H 4800 3350 50  0001 C CNN
F 4 "C17520" H 4800 3350 50  0001 C CNN "JLCPCB"
	1    4800 3350
	0    1    1    0   
$EndComp
Wire Wire Line
	4950 3150 5100 3150
Connection ~ 5100 3150
Wire Wire Line
	5100 3150 5100 4100
Wire Wire Line
	4950 3350 5200 3350
Connection ~ 5200 3350
Wire Wire Line
	5200 3350 5200 3050
Wire Wire Line
	4650 3150 4550 3150
Wire Wire Line
	4550 3150 4550 3350
Connection ~ 4550 3650
Wire Wire Line
	4550 3650 4600 3650
Wire Wire Line
	4650 3350 4550 3350
Connection ~ 4550 3350
Wire Wire Line
	4550 3350 4550 3650
Wire Wire Line
	6150 6250 9150 6250
$Comp
L power:GND #PWR0104
U 1 1
P 8350 5650
F 0 "#PWR0104" H 8350 5400 50  0001 C CNN
F 1 "GND" H 8450 5550 50  0000 C CNN
F 2 "" H 8350 5650 50  0001 C CNN
F 3 "" H 8350 5650 50  0001 C CNN
	1    8350 5650
	1    0    0    -1  
$EndComp
Wire Wire Line
	8350 5650 8350 5550
Wire Wire Line
	5600 2550 5200 2550
Wire Wire Line
	5200 2550 5200 2650
NoConn ~ 5600 1950
NoConn ~ 5600 2050
NoConn ~ 5600 2350
NoConn ~ 5600 2450
NoConn ~ 5600 2650
NoConn ~ 7400 3150
NoConn ~ 7400 3050
NoConn ~ 7400 2950
NoConn ~ 7400 2850
NoConn ~ 7400 2750
NoConn ~ 7400 2650
NoConn ~ 6600 1350
NoConn ~ 6500 1350
NoConn ~ 6400 1350
NoConn ~ 6300 1350
NoConn ~ 2650 4450
NoConn ~ 2650 4550
NoConn ~ 1100 5600
NoConn ~ 1200 5600
NoConn ~ 1800 5600
NoConn ~ 1800 6850
NoConn ~ 1200 6850
NoConn ~ 1100 6850
Wire Wire Line
	2800 5750 3250 5750
NoConn ~ 2250 4850
Text Label 4350 2650 0    50   ~ 0
PHA
Text Label 4350 2750 0    50   ~ 0
PHB
Text Label 4350 2850 0    50   ~ 0
EENT
$Comp
L Connector:Conn_01x06_Female J7
U 1 1
P 3000 2850
F 0 "J7" H 2892 2325 50  0000 C CNN
F 1 "S9014E-06-ND" H 3000 2450 50  0000 C CNN
F 2 "Connector_PinHeader_1.27mm:PinHeader_1x06_P1.27mm_Vertical" H 3000 2850 50  0001 C CNN
F 3 "~" H 3000 2850 50  0001 C CNN
F 4 "A9BBA-0603E-ND CABLE" H 3250 3150 50  0000 C CNN "MATE"
	1    3000 2850
	-1   0    0    1   
$EndComp
$Comp
L power:GND #PWR02
U 1 1
P 3350 3100
F 0 "#PWR02" H 3350 2850 50  0001 C CNN
F 1 "GND" H 3355 2927 50  0000 C CNN
F 2 "" H 3350 3100 50  0001 C CNN
F 3 "" H 3350 3100 50  0001 C CNN
	1    3350 3100
	1    0    0    -1  
$EndComp
$Comp
L power:VCC #PWR01
U 1 1
P 3350 2450
F 0 "#PWR01" H 3350 2300 50  0001 C CNN
F 1 "VCC" H 3367 2623 50  0000 C CNN
F 2 "" H 3350 2450 50  0001 C CNN
F 3 "" H 3350 2450 50  0001 C CNN
	1    3350 2450
	-1   0    0    -1  
$EndComp
Wire Wire Line
	3350 2450 3350 2550
Wire Wire Line
	3350 2550 3200 2550
Wire Wire Line
	3350 3100 3350 3050
Wire Wire Line
	3350 3050 3200 3050
Wire Wire Line
	3200 2950 3350 2950
Wire Wire Line
	3350 2950 3350 3050
Connection ~ 3350 3050
Wire Wire Line
	3200 2650 3500 2650
Wire Wire Line
	3200 2750 3500 2750
Wire Wire Line
	3200 2850 3500 2850
Text Label 3300 2650 0    50   ~ 0
PHA
Text Label 3300 2750 0    50   ~ 0
PHB
Text Label 3300 2850 0    50   ~ 0
EENT
$EndSCHEMATC
